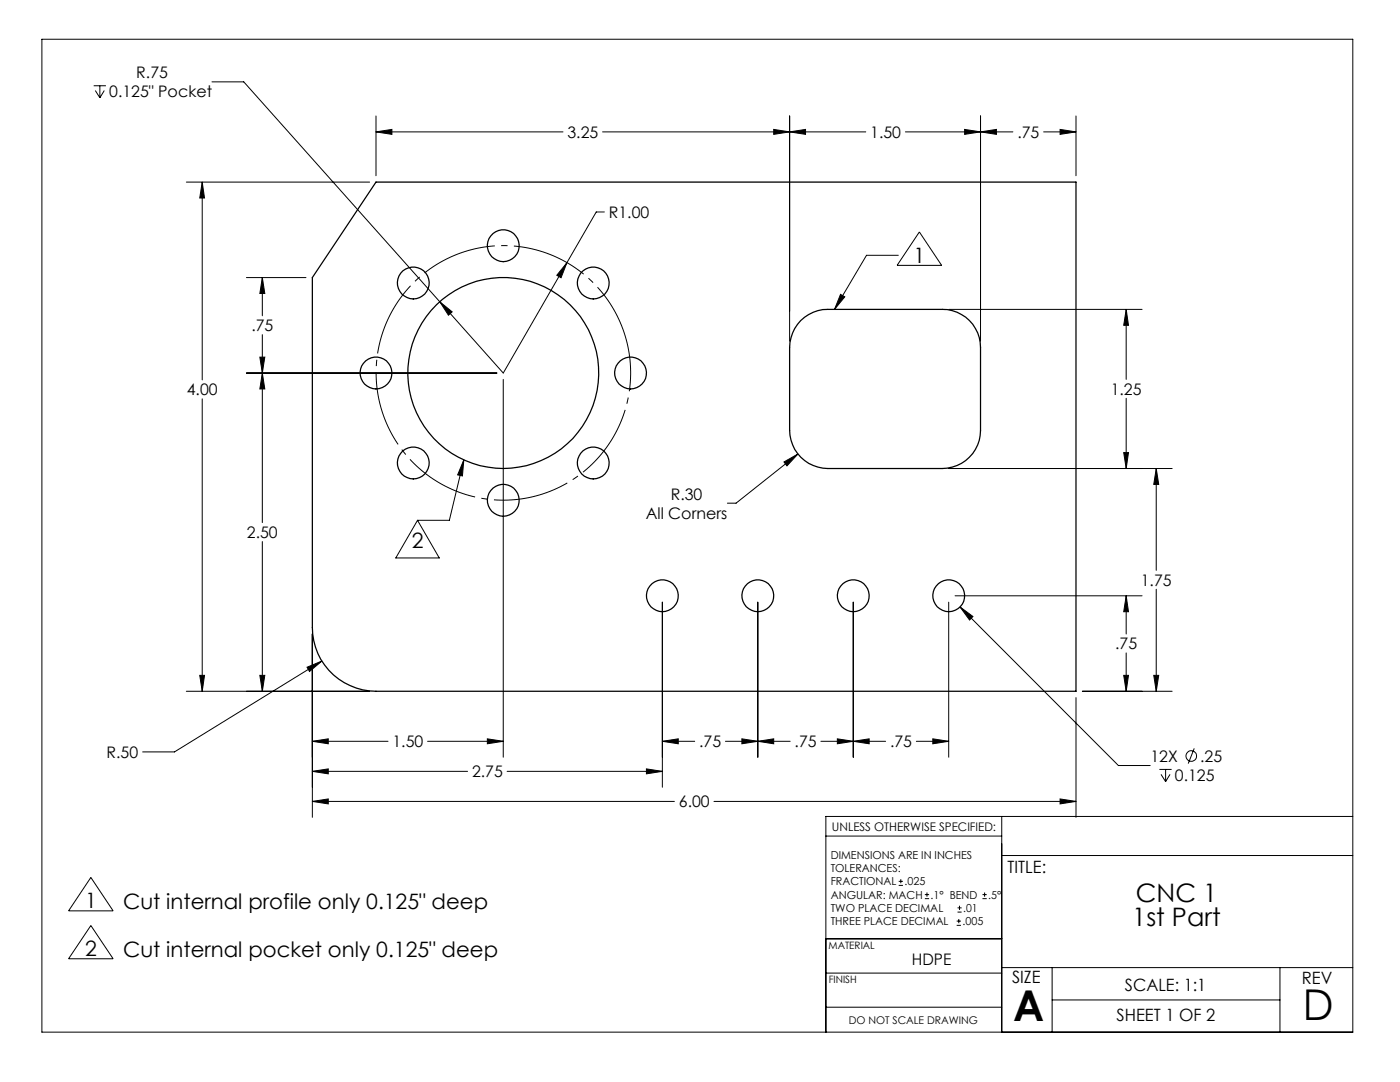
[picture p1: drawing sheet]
<svg xmlns="http://www.w3.org/2000/svg" width="279mm" height="216mm" viewBox="0 0 279 216" stroke-linecap="round" stroke-linejoin="round" font-family="sans-serif">
<g fill="none" stroke="#000" stroke-width=".2">
<path d="M8.4 7.8h261.6v198.2h-261.6zM18.7 17.1h2.4M19 18.1l.9 1.4M19.9 17.1v2.4M20.8 18.1l-.9 1.4M42.3 16.3h6.3l39.2 43.9M37.2 36.3h36.6M40.4 36.3l.4 3.2h-.9zM40.4 36.3v39.5M75 26.3l3.2-.5v1zM75 23.1v12M75 26.3h37.4"/>
<path d="M120.3 26.3h52.5M154.4 25.8l3.2 .5-3.2 .5zM157.6 26.3l3.2-.5v1zM157.6 23.1v45M180.7 26.3h21.4M192.5 25.8l3.2 .5-3.2 .5zM195.7 26.3l3.2-.5v1zM195.7 23.1v45M208.3 26.3h6.4M211.6 25.8l3.1 .5-3.1 .5zM214.7 23.1v12M49.2 55.4h11.9"/>
<path d="M52.4 55.4l.4 3.2h-.9zM52.4 55.4v7.6M113.1 52.4l-1.1 3-.9-.5zM120.6 42.3h-1.6l-18.6 32.1-12.6-14.2M167.7 58.7l.9 .5-2.1 2.5zM179.3 50.9h-6.4l-6.4 10.8M183.5 46.3l4.4 6.7h-8.9zM40.4 79.6v58.3M49.2 74.4h50M51.9 71.3h.9l-.4 3.1zM52.4 74.4l.4 3.2h-.9zM52.4 66.8v37.5"/>
<path d="M87.8 60.2l2.4 2-.7 .7zM100.4 75.7v75.4M189.3 61.7h38.6M224.8 61.7l.4 3.2h-.9zM224.8 61.7v14M224.8 79.5v14M92.6 91.8l-.3 3.2-1-.2zM92.6 91.8l-2.9 12h-6.4M156.5 92.2l2.7-1.6-2.1 2.4zM159.2 90.6l-12.3 9.8h-1.7M189.3 93.5h44.6M224.3 90.3h.9l-.4 3.2z"/>
<path d="M230.8 93.5v20.3M230.8 93.5l.4 3.2h-.9zM52.4 108.1v29.8M83.3 103.8l4.4 7.5h-8.7zM190.6 118.9h37.3M224.8 118.9l.4 3.2h-.9zM224.8 118.9v7.6M230.8 117.6v20.3M37.2 137.9h36.6M39.9 134.8h.9l-.4 3.1zM51.9 134.8h.9l-.4 3.1zM61.3 133.1l2.9-1.2-2.4 2.1z"/>
<path d="M62.3 126.5v36.6M64.2 131.9l-29.4 18.1h-6.3M132.2 120.2v36.9M151.2 120.2v30.9M170.3 120.2v30.9M189.3 120.2v30.9M191.6 121.1l31.6 31.7h6.4M191.6 121.1l2.6 1.9-.7 .7zM214.7 139.2v23.9M216 137.9h17.9M224.3 134.8h.9l-.4 3.1zM224.8 130.3v7.6"/>
<path d="M230.3 134.8h.9l-.4 3.1zM62.3 147.9l3.2-.5v1zM62.3 153.9l3.2-.5v1zM62.3 159.9l3.2-.5v1zM62.3 147.9h15.1M62.3 153.9h31M62.3 159.9h72.3M85.3 147.9h15.1M97.3 147.4l3.1 .5-3.1 .5zM101.2 153.9h31M129 153.4l3.2 .5-3.2 .5zM132.2 147.9l3.2-.5v1z"/>
<path d="M132.2 147.9h6.4M142.5 159.9h72.2M144.8 147.9h12.9M148.1 147.4l3.1 .5-3.1 .5zM151.2 147.9l3.2-.5v1zM163.8 147.9h12.9M167.1 147.4l3.2 .5-3.2 .5zM170.3 147.9l3.2-.5v1zM182.9 147.9h6.4M186.2 147.4l3.1 .5-3.1 .5zM211.6 159.4l3.1 .5-3.1 .5zM231.4 153.5h2.4"/>
<path d="M231.7 154.5l.9 1.5M232.6 153.5v2.5M233.5 154.5l-.9 1.5M238.3 149.3l-1.2 3.1M18.1 175.1l4.5 6.7h-8.9zM164.8 166.8h35.1M179.4 176.7h.8M179.4 175.9h.8M179.8 175.4v.8M184.6 179.3h.8M184.6 178.5h.8M185 178.1v.8"/>
<path d="M196.1 179.3h.8M196.1 178.5h.8M196.5 178.1v.8M199.9 170.7h70.1M199.9 162.9v43.1M270 162.9h-105.2v43.1M18.1 184.7l4.5 6.6h-8.9zM164.8 194.2h35.1M164.8 187.3h35.1M190.9 184.6h.9M190.9 183.8h.9M191.1 182h.8"/>
<path d="M191.1 181.2h.8M191.3 183.4v.8M191.5 180.7v.9M199.9 193.1h70.1M210 193.1v12.9M210 199.5h45.4M255.4 193.1v12.9M164.8 201h35.1"/>
<circle cx="237.7" cy="150.8" r="1.06"/>
</g>
<path d="M124.8 67a25.4 25.4 0 0 0-42.6-10.3 25.4 25.4 0 0 0 11.6 42.2 25.4 25.4 0 0 0 31.3-30.5l-.3-1.4" fill="none" stroke="#000" stroke-width=".2" stroke-dasharray="15.2 1.3 1.3 1.3" stroke-dashoffset="4" stroke-linecap="butt"/>
<g fill="#000">
<path d="M113.1 52.4l-1.1 3-.9-.5zM167.7 58.7l.9 .5-2.1 2.5zM92.6 91.8l-.3 3.2-1-.2z"/>
<path d="M51.9 134.8h.9l-.4 3.1zM52.4 74.4l.4 3.2h-.9zM39.9 134.8h.9l-.4 3.1zM40.4 36.3l.4 3.2h-.9zM52.4 55.4l.4 3.2h-.9zM51.9 71.3h.9l-.4 3.1zM75 26.3l3.2-.5v1zM154.4 25.8l3.2 .5-3.2 .5zM157.6 26.3l3.2-.5v1zM192.5 25.8l3.2 .5-3.2 .5zM211.6 25.8l3.1 .5-3.1 .5zM195.7 26.3l3.2-.5v1zM87.8 60.2l1.7 2.7 .7-.7zM62.3 147.9l3.2-.5v1zM97.3 147.4l3.1 .5-3.1 .5zM129 153.4l3.2 .5-3.2 .5zM62.3 153.9l3.2-.5v1zM62.3 159.9l3.2-.5v1zM211.6 159.4l3.1 .5-3.1 .5zM151.2 147.9l3.2-.5v1zM167.1 147.4l3.2 .5-3.2 .5zM170.3 147.9l3.2-.5v1zM186.2 147.4l3.1 .5-3.1 .5zM61.3 133.1l.5 .9 2.4-2.1zM224.8 61.7l.4 3.2h-.9zM224.3 90.3h.9l-.4 3.2zM230.8 93.5l.4 3.2h-.9zM230.3 134.8h.9l-.4 3.1zM132.2 147.9l3.2-.5v1zM148.1 147.4l3.1 .5-3.1 .5zM156.5 92.2l.6 .8 2.1-2.4zM224.8 118.9l.4 3.2h-.9zM224.3 134.8h.9l-.4 3.1zM191.6 121.1l1.9 2.6 .7-.7z"/>
</g>
<g fill="none" stroke="#000" stroke-width=".25">
<path d="M75 36.3h139.7v101.6h-139.7a12.7 12.7 0 0 1-12.7-12.7v-69.8zM159.8 64a7.6 7.6 0 0 1 5.4-2.3h22.9a7.6 7.6 0 0 1 7.6 7.7v16.5a7.6 7.6 0 0 1-7.6 7.6h-22.9a7.6 7.6 0 0 1-7.6-7.6v-16.5a7.9 7.9 0 0 1 2.2-5.4z"/>
<circle cx="82.5" cy="56.5" r="3.2"/>
<circle cx="100.4" cy="49" r="3.2"/>
<circle cx="118.4" cy="56.5" r="3.2"/>
<circle cx="75" cy="74.4" r="3.2"/>
<circle cx="100.4" cy="74.4" r="19.1"/>
<circle cx="125.8" cy="74.4" r="3.2"/>
<circle cx="82.5" cy="92.4" r="3.2"/>
<circle cx="100.4" cy="99.8" r="3.2"/>
<circle cx="118.4" cy="92.4" r="3.2"/>
<circle cx="132.2" cy="118.9" r="3.2"/>
<circle cx="151.2" cy="118.9" r="3.2"/>
<circle cx="170.3" cy="118.9" r="3.2"/>
<circle cx="189.3" cy="118.9" r="3.2"/>
</g>
<g font-size="8.5">
<text x="202.2" y="203.7">A</text>
<text x="260" y="203.5">D</text>
</g>
<g font-size="5.1">
<text x="226.7" y="179.9">CNC 1</text>
<text x="226" y="184.8">1st Part</text>
</g>
<g font-size="4.2">
<text x="182.3" y="52.4">1</text>
<text x="82.2" y="109.4">2</text>
<text x="17" y="181.2">1</text>
<text x="24.6" y="181.3">Cut internal profile only 0.125&quot; deep</text>
<text x="17" y="190.8">2</text>
<text x="24.6" y="190.9">Cut internal pocket only 0.125&quot; deep</text>
</g>
<g font-size="3.4">
<text x="201.1" y="174.2">TITLE:</text>
<text x="202" y="196.2">SIZE</text>
<text x="224.5" y="197.8">SCALE: 1:1</text>
<text x="259.8" y="196.4">REV</text>
<text x="222.8" y="203.7">SHEET 1 OF 2</text>
</g>
<g font-size="3.2">
<text x="27.2" y="15.6">R.75</text>
<text x="21.8" y="19.4">0.125&quot; Pocket</text>
<text x="113.3" y="27.5">3.25</text>
<text x="173.7" y="27.5">1.50</text>
<text x="203" y="27.5">.75</text>
<text x="121.5" y="43.5">R1.00</text>
<text x="50.2" y="66.1">.75</text>
<text x="37.3" y="78.9">4.00</text>
<text x="221.7" y="78.8">1.25</text>
<text x="133.9" y="99.7">R.30</text>
<text x="49.3" y="107.4">2.50</text>
<text x="128.9" y="103.5">All Corners</text>
<text x="227.7" y="116.9">1.75</text>
<text x="222.6" y="129.6">.75</text>
<text x="78.3" y="149.1">1.50</text>
<text x="139.5" y="149.1">.75</text>
<text x="158.6" y="149.1">.75</text>
<text x="177.6" y="149.1">.75</text>
<text x="21.3" y="151.2">R.50</text>
<text x="94.2" y="155.1">2.75</text>
<text x="229.6" y="152">12X</text>
<text x="234.5" y="155.8">0.125</text>
<text x="239.5" y="152">.25</text>
<text x="135.5" y="161.1">6.00</text>
<text x="182" y="192.6">HDPE</text>
</g>
<text font-size="2.4" x="166" y="165.8">UNLESS OTHERWISE SPECIFIED:</text>
<g font-size="2.2">
<text x="165.8" y="171.4">DIMENSIONS ARE IN INCHES</text>
<text x="165.8" y="179.3">ANGULAR: MACH</text>
<text x="165.8" y="174">TOLERANCES:</text>
<text x="165.8" y="176.7">FRACTIONAL</text>
<text x="180.5" y="176.7">.025</text>
<text x="185.7" y="179.3">.1° BEND</text>
<text x="197.2" y="179.3">.5°</text>
<text x="165.8" y="184.6">THREE PLACE DECIMAL</text>
<text x="165.8" y="182">TWO PLACE DECIMAL</text>
<text x="192.1" y="184.6">.005</text>
<text x="192.2" y="182">.01</text>
</g>
<text font-size="2.1" x="169.4" y="204.3">DO NOT SCALE DRAWING</text>
<g font-size="2">
<text x="165.3" y="189.4">MATERIAL</text>
<text x="165.4" y="196.2">FINISH</text>
</g>
</svg>
